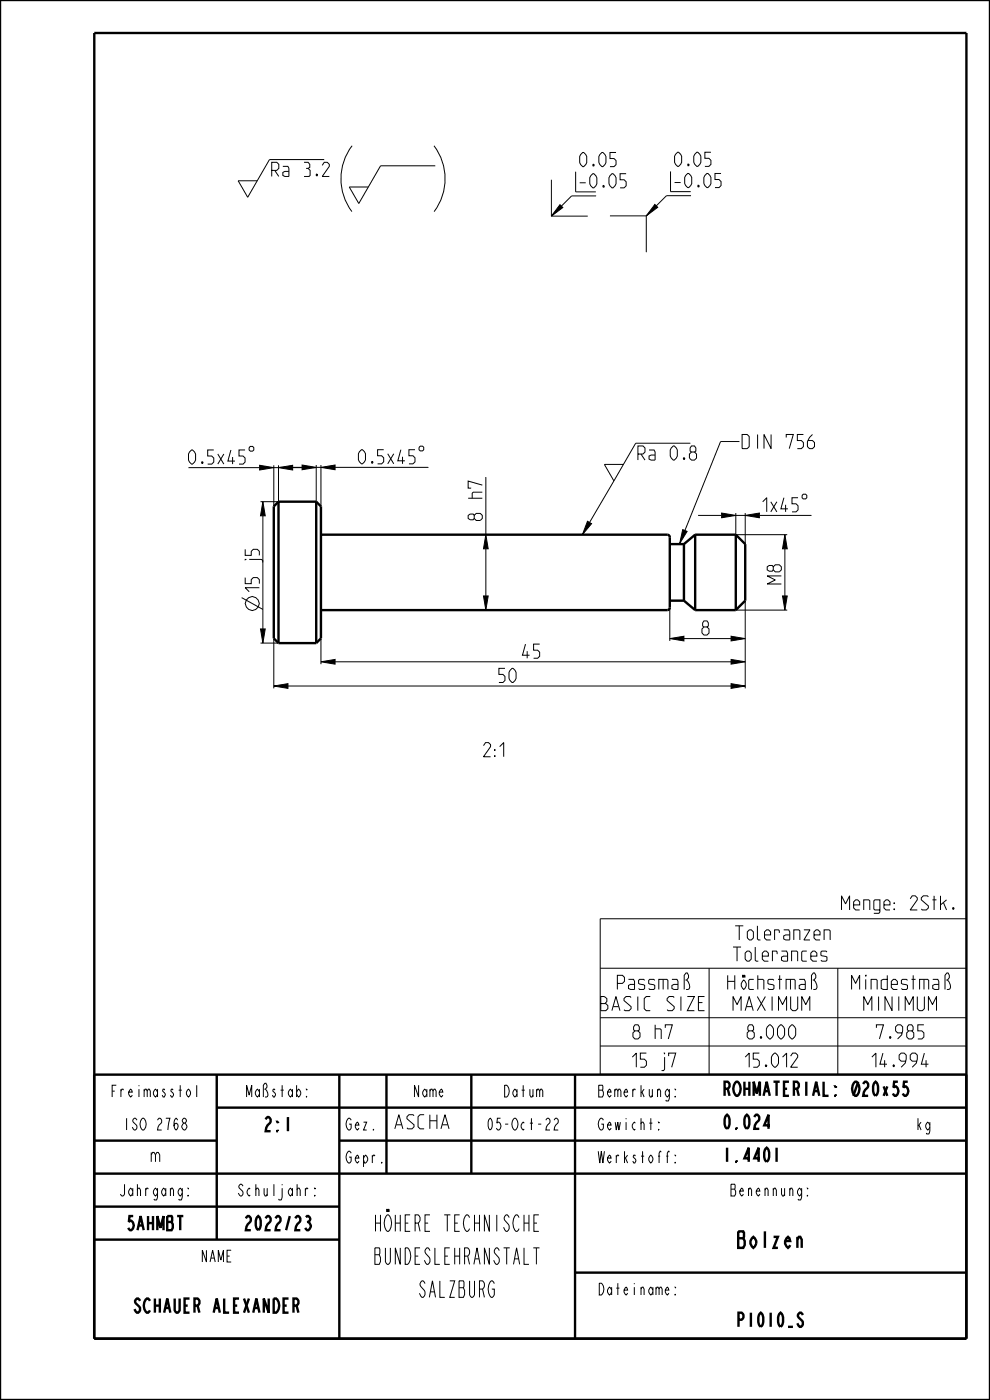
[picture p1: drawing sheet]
<svg xmlns="http://www.w3.org/2000/svg" width="210mm" height="297mm" viewBox="0 0 210 297" stroke-linecap="round" stroke-linejoin="round" font-family="sans-serif">
<g fill="#000">
<path d="M118.8 43.4l.6 .6-2.4 1.8zM138.9 43.4l.6 .6-2.4 1.8zM55.1 98.7l3 .5-3 .5zM59.1 99.2l3-.5v1zM64.1 98.7l3 .5-3 .5zM68.1 99.2l3-.5v1zM55.8 106.4l.5 3h-1zM103.1 113.4l.5 3h-1zM124.6 110.6l.9 .5-2 2.3zM144.8 112.4l.9 .3-1.5 2.6zM153.1 108.8l3 .5-3 .5zM158.1 109.3l3-.5v1z"/>
<path d="M166.5 113.4l.5 3h-1zM55.3 133.4h1l-.5 3zM102.6 126.4h1l-.5 3zM142.1 135.5l3-.5v1zM155.1 135l3 .5-3 .5zM166 126.4h1l-.5 3zM58.1 145.5l3-.5v1zM68.1 140.4l3-.5v1zM155.1 145l3 .5-3 .5zM155.1 139.9l3 .5-3 .5z"/>
</g>
<g fill="none" stroke="#000" stroke-width=".21">
<path d="M68.8 33.9h-11.6l-4.7 8-2-3.5h4.1M74.7 30.9a11.6 11.6 0 0 0-.1 14M92.1 30.9a11.6 11.6 0 0 1 0 14M92.3 35.2h-11.6l-4.6 8-2-3.5h4M117 38.1v7.7M117 45.8h7.7M118.8 43.4l.6 .6-2.4 1.8zM126.5 41.6h-5.3l-4.2 4.2M129.4 45.8h7.7M137.1 45.8v7.7M138.9 43.4l.6 .6-2.4 1.8zM146.6 41.5h-5.2l-4.3 4.3"/>
<path d="M40 99.2h15.1M55.1 98.7l3 .5-3 .5zM58.1 98.7v8.7M58.1 99.2h1M59.1 99.2l3-.5v1zM59.1 98.7v7.7h-3.8M59.1 99.2h5M62.1 99.2h5M64.1 98.7l3 .5-3 .5zM67.1 98.7v7.7M67.1 99.2h1M68.1 99.2l3-.5v1z"/>
<path d="M68.1 98.7v8.7M71.1 99.2h19.8M132.2 98.5h-4l2 3.5M146.4 94h-11.6l-4.6 8M156.8 93.7h-4l-7.5 18.8M55.8 106.4l.5 3h-1zM55.8 109.4v24M103.1 113.4l.5 3h-1zM103.1 101.2v12.2M103.1 116.4v10M124.6 110.6l.9 .5-2 2.3zM130.2 102l-5.1 8.8"/>
<path d="M130.2 102h.1M144.8 112.4l.9 .3-1.5 2.6zM148.1 109.3h5M153.1 108.8l3 .5-3 .5zM156.1 108.8v4.6h10.9M156.1 109.3h2M158.1 109.3l3-.5v1zM158.1 108.8v6.6M161.1 109.3h11M166.5 113.4l.5 3h-1zM166.5 116.4v10M51.3 126.8l4.5 2.5"/>
<path d="M55.3 133.4h1l-.5 3zM55.3 136.4h3.8M58.1 135.4v10.6M68.1 135.4v5.5M102.6 126.4h1l-.5 3zM142.1 135.5l3-.5v1zM142.1 128.9v7.1M145.1 135.5h10M155.1 139.9l3 .5-3 .5zM155.1 135l3 .5-3 .5zM156.1 129.4h10.9M158.1 127.4v18.6"/>
<path d="M166 126.4h1l-.5 3zM58.1 145.5l3-.5v1zM61.1 145.5h94M68.1 140.4l3-.5v1zM71.1 140.4h84M155.1 145l3 .5-3 .5zM127.3 194.9h77.7v33h-77.7zM127.3 205.4h77.7M127.3 215.9h77.7M150.4 205.4v22.5M177.7 205.4v22.5M127.3 221.9h77.7"/>
<circle cx="53.5" cy="128.1" r="1.47"/>
</g>
<g fill="none" stroke="#000" stroke-width=".51">
<path d="M0 0h210v297h-210zM20 7h185v277h-185zM59.1 106.4l-1 1v28l1 1M59.1 106.4v30M59.1 106.4h8M67.1 106.4v30M67.1 106.4l1 1v28l-1 1M68.1 113.4h73.4l.3 .1 .3 .5v14.9l-.3 .5h-.3h-73.4M142.1 115.4h3M145.1 115.4v12M147.5 113.4h8.6M147.5 113.4l-2.4 2"/>
<path d="M147.5 113.4v16M156.1 113.4l2 2v12l-2 2M156.1 113.4v16M59.1 136.4h8M142.1 127.4h3M145.1 127.4l2.4 2M147.5 129.4h8.6M20 228h185v56M46 235h159M46 228v35M72 228v56M82 228v21"/>
<path d="M100 228v21M122 228v56M20 242h26M20 249h185M20 256h52M72 242h133M20 263h52M122 270h83"/>
</g>
<g font-size="4.6">
<text x="77.1" y="261.2">HÖHERE TECHNISCHE</text>
<text x="77.1" y="268.2">BUNDESLEHRANSTALT</text>
<text x="155.3" y="264.7">Bolzen</text>
<text x="87.6" y="275.2">SALZBURG</text>
</g>
<g font-size="3.9">
<text x="123" y="35.3">0.05</text>
<text x="143.1" y="35.3">0.05</text>
<text x="57.6" y="37.4">Ra 3.2</text>
<text x="123" y="39.8">-0.05</text>
<text x="143.1" y="39.8">-0.05</text>
<text x="156.8" y="95.2">DIN 756</text>
<text x="40" y="98.5">0.5x45</text>
<text x="76" y="98.4">0.5x45</text>
<text x="135.3" y="97.6">Ra 0.8</text>
<text x="102.3" y="110.4" transform="rotate(-90 102.3 110.4)">8 h7</text>
<text x="161.8" y="108.6">1x45</text>
<text x="55" y="125.5" transform="rotate(-90 55 125.5)">15 j5</text>
<text x="165.7" y="123.9" transform="rotate(-90 165.7 123.9)">M</text>
<text x="165.7" y="121.3" transform="rotate(-90 165.7 121.3)">8</text>
<text x="148.9" y="134.7">8</text>
<text x="110.8" y="139.6">45</text>
<text x="105.8" y="144.8">50</text>
<text x="100.7" y="160.5">2:1</text>
<text x="177.9" y="193">Menge: 2Stk.</text>
<text x="154.2" y="203.9">Tolerances</text>
<text x="154.5" y="199.4">Toleranzen</text>
<text x="130.7" y="209.9">Passmaß</text>
<text x="153.5" y="209.9">Höchstmaß</text>
<text x="179.7" y="209.9">Mindestmaß</text>
<text x="127.2" y="214.4">BASIC SIZE</text>
<text x="155.9" y="214.4">MAXIMUM</text>
<text x="183.2" y="214.4">MINIMUM</text>
<text x="134.2" y="220.4">8 h7</text>
<text x="158.2" y="220.4">8.000</text>
<text x="185.5" y="220.4">7.985</text>
<text x="133" y="226.4">15 j7</text>
<text x="157" y="226.4">15.012</text>
<text x="184.3" y="226.4">14.994</text>
<text x="153.2" y="232.5">ROHMATERIAL: Ø20x55</text>
<text x="55.5" y="240">2:1</text>
<text x="83.2" y="239.5">ASCHA</text>
<text x="153.2" y="239.5">0.024</text>
<text x="31.6" y="246.5">m</text>
<text x="153.2" y="246.5">1.4401</text>
<text x="26" y="261">5AHMBT</text>
<text x="50.8" y="261">2022/23</text>
<text x="26.1" y="278.5">SCHAUER ALEXANDER</text>
<text x="155.3" y="281.5">P1010_S</text>
</g>
<g font-size="3.3">
<text x="22.3" y="232.7">Freimasstol</text>
<text x="51.2" y="232.7">Maßstab:</text>
<text x="87.1" y="232.7">Name</text>
<text x="106.1" y="232.7">Datum</text>
<text x="127.1" y="232.7">Bemerkung:</text>
<text x="25.2" y="239.7">ISO 2768</text>
<text x="73.2" y="239.7">Gez.</text>
<text x="102.2" y="239.7">05-Oct-22</text>
<text x="127.1" y="239.7">Gewicht:</text>
<text x="194.2" y="239.7">kg</text>
<text x="73.2" y="246.7">Gepr.</text>
<text x="127.1" y="246.7">Werkstoff:</text>
<text x="24.2" y="253.7">Jahrgang:</text>
<text x="49.2" y="253.7">Schuljahr:</text>
<text x="153.7" y="253.7">Benennung:</text>
<text x="42.1" y="267.7">NAME</text>
<text x="127.1" y="274.7">Dateiname:</text>
</g>
</svg>
